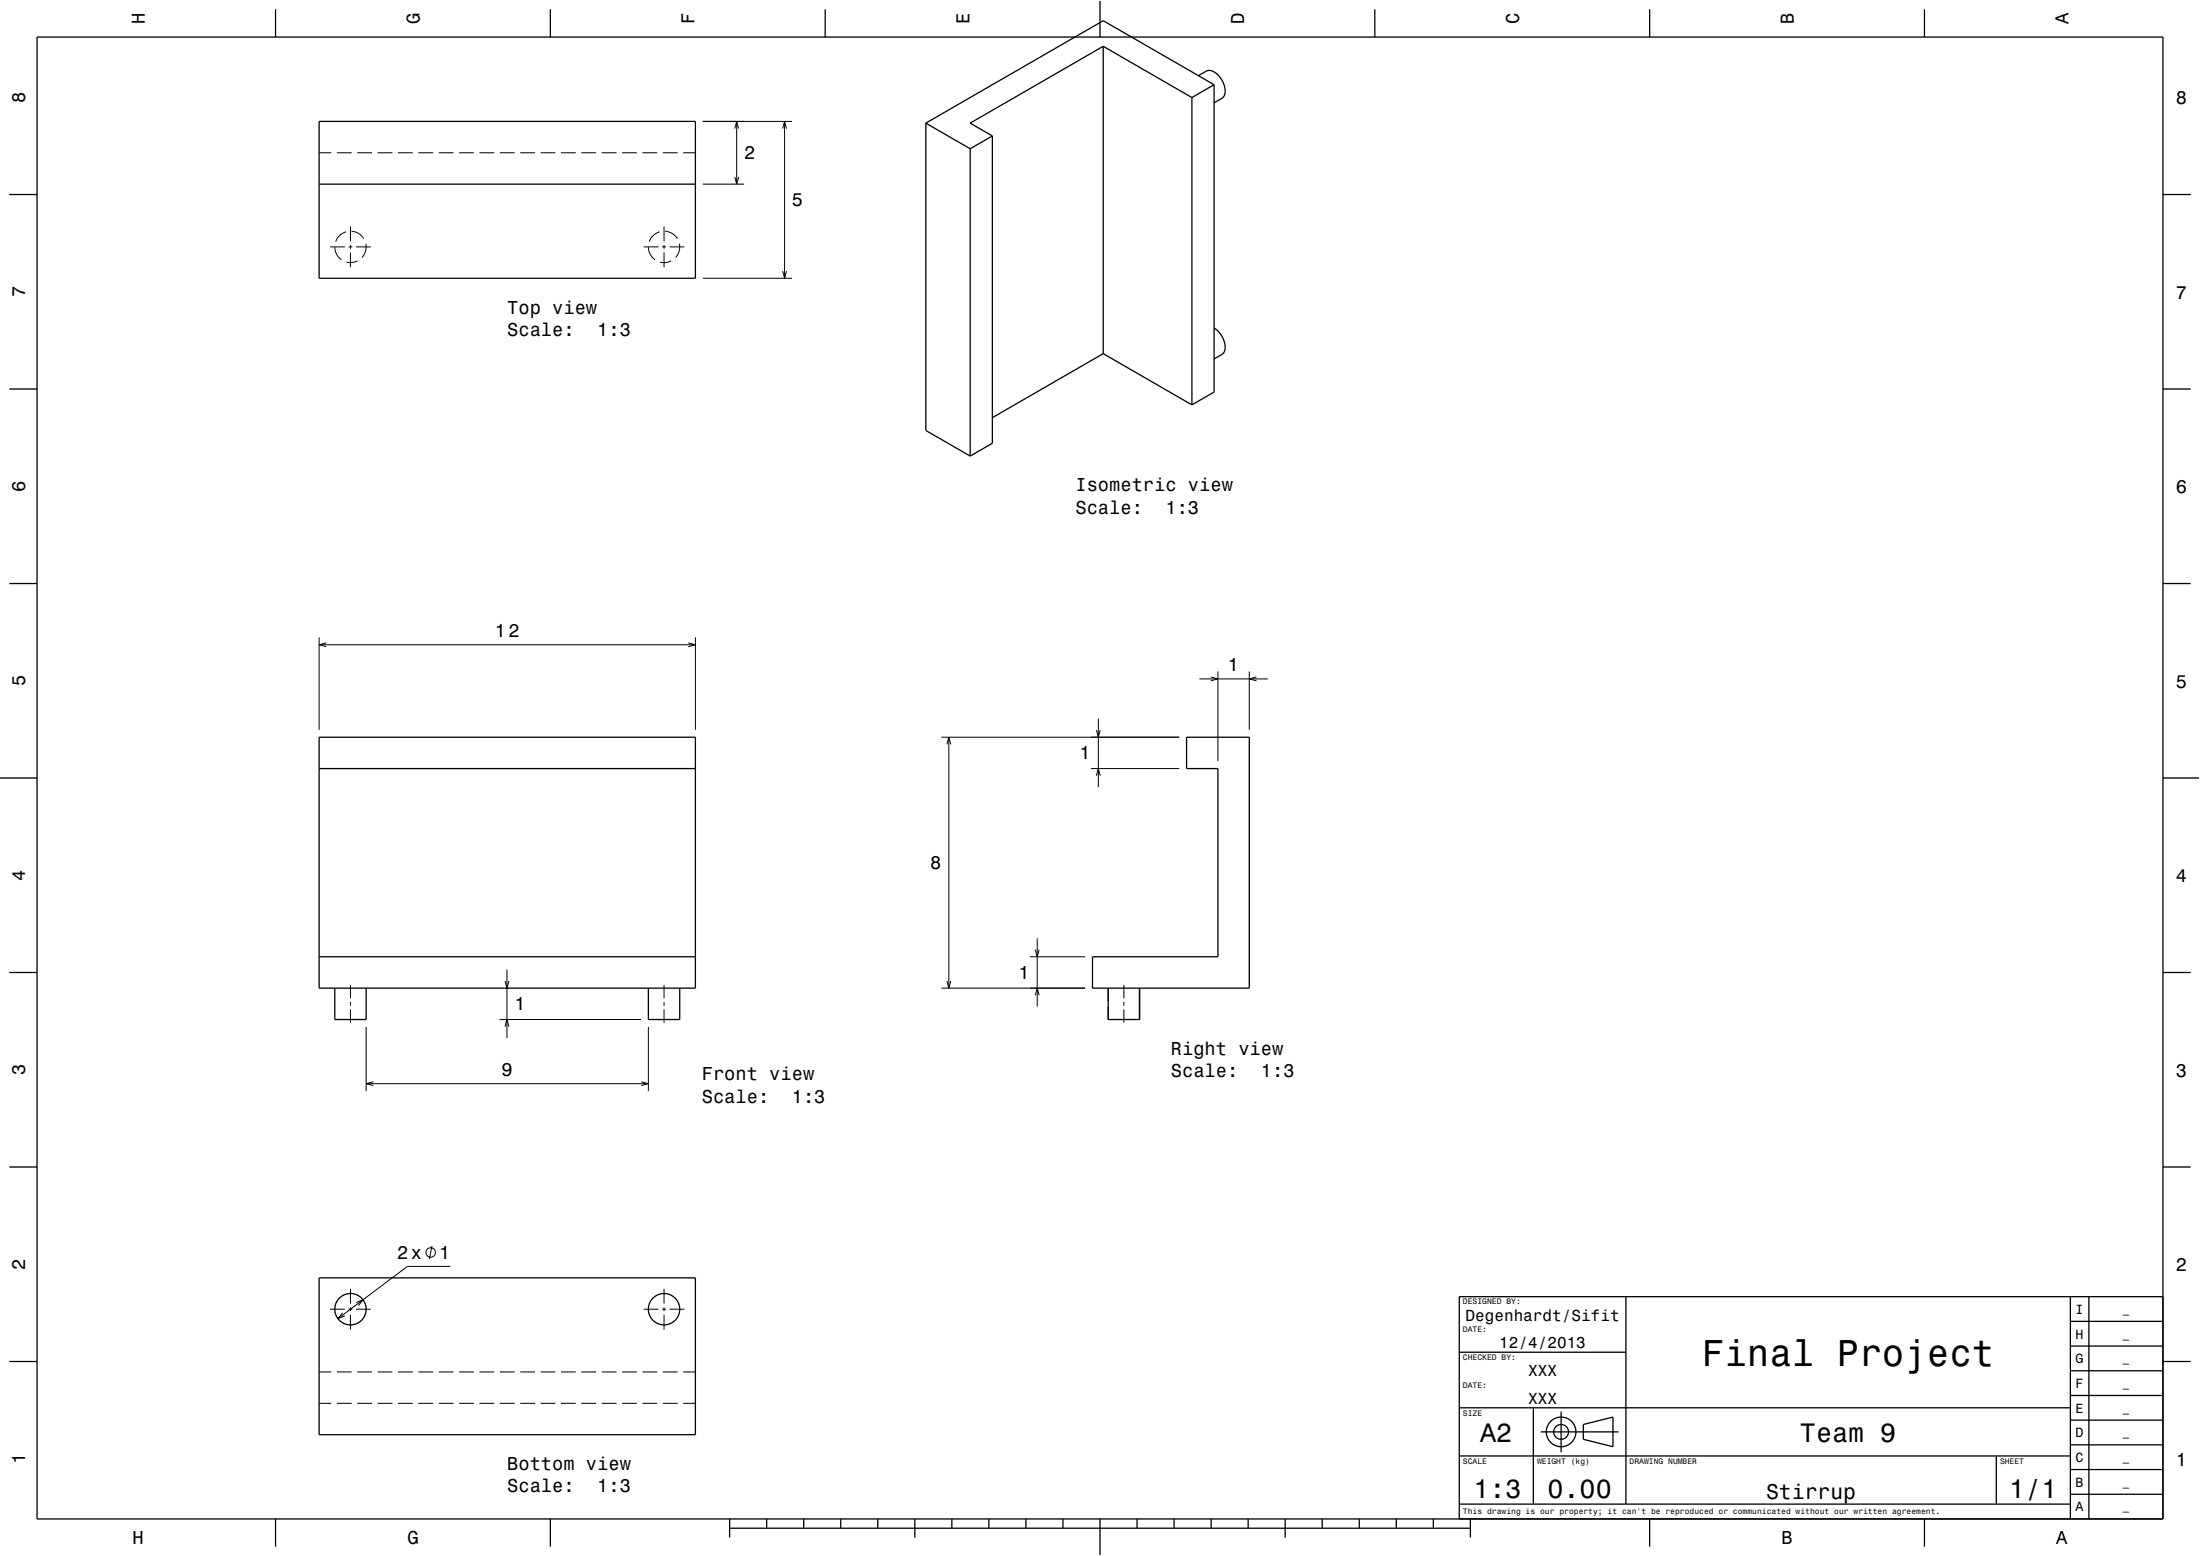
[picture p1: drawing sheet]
<svg xmlns="http://www.w3.org/2000/svg" width="594mm" height="420mm" viewBox="0 0 594 420" stroke-linecap="round" stroke-linejoin="round" font-family="sans-serif">
<g fill="none" stroke="#000" stroke-width=".27">
<path d="M189.8 32.8h24M198.4 34.7l.5-1.9 .5 1.9M198.9 32.8v16.9M211.3 34.7l.5-1.9 .6 1.9M211.8 32.8v42.3M86.2 41.2h3.3M91 41.2h4M96.5 41.2h4M102 41.2h4M107.5 41.2h4M113 41.2h4M118.5 41.2h4"/>
<path d="M124 41.2h4M129.5 41.2h4M135 41.2h4M140.5 41.2h4M146 41.2h4M151.5 41.2h4M157 41.2h4M162.5 41.2h4M168 41.2h4M173.5 41.2h4M179 41.2h4M184.5 41.2h3.3"/>
<path d="M189.8 49.7h11.1M198.4 47.8l.5 1.9 .5-1.9M89.1 66.6h4M90.4 66.7a4.2 4.2 0 0 0 1.8 3.4M93.4 62.6a4.2 4.2 0 0 0-2.8 2.6M94.1 66.6h1M94.6 61.1v4M94.6 66.1v1M94.6 68.1v4M94.9 62.4a4.2 4.2 0 0 1 3.3 2M96.1 66.6h4M96.6 70.4l-1.5 .4-1.6-.1"/>
<path d="M98.8 65.8a4.2 4.2 0 0 1-1.1 3.7M173.8 66.6h4M175.1 66.7a4.2 4.2 0 0 0 1.8 3.4M178.1 62.6a4.2 4.2 0 0 0-2.8 2.6M178.8 66.6h1M179.3 61.1v4M179.3 66.1v1M179.3 68.1v4M179.6 62.4a4.2 4.2 0 0 1 3.3 2M180.8 66.6h4M181.2 70.4l-1.4 .4-1.6-.1M183.4 65.8a4.2 4.2 0 0 1-1 3.7"/>
<path d="M189.8 75.1h24M211.3 73.2l.5 1.9 .6-1.9M86.2 172v25M86.2 174h101.6M88.1 173.5l-1.9 .5 1.9 .6M185.8 173.5l2 .5-2 .6M187.8 172v25M254.2 199h64.2M256.2 199v67.7M296 197.1l.5 1.9 .6-1.9M296.5 194v18.5M323.8 183.3h18.5"/>
<path d="M326.9 182.7l1.9 .6-1.9 .5M328.8 181.3v24.2M337.3 181.3v15.7M339.2 182.7l-1.9 .6 1.9 .5M255.7 200.9l.5-1.9 .5 1.9M294.5 207.5h23.9M296 209.4l.5-1.9 .6 1.9M278 258.3h15M279.5 256.3l.5 2 .6-2M280 253.3v18.4M94.6 265.9v3.6M94.6 270.5v1"/>
<path d="M94.6 272.5v3.5M98.9 277.2v17.3M134.9 275.2h38.2M136.4 264.8l.5 1.9 .5-1.9M136.4 277.1l.5-1.9 .5 1.9M136.9 261.7v18.5M175.1 277.2v17.3M179.3 265.9v3.6M179.3 270.5v1M179.3 272.5v3.5M254.2 266.7h38.8M255.7 264.8l.5 1.9 .5-1.9"/>
<path d="M279.5 268.7l.5-2 .6 2M299.2 266.7v3.5M299.2 271.7v3.5M303.4 265.9v3.6M303.4 270.5v1M303.4 272.5v3.5M98.9 292.5h76.2M100.8 292l-1.9 .5 1.9 .5M173.1 292l2 .5-2 .5M116.6 336.3l-.7 3.5M89.1 353.4h4M92.5 354.4l-1.3 1.5 1.9-.7"/>
<path d="M94.1 353.4h1M94.6 347.9v4M94.6 352.9v1M94.6 354.9v4M96.1 353.4h4M96.2 351.6l1.8-.8-1.2 1.6M121.6 341.8h-11.6l-18.8 14.1M173.8 353.4h4M178.8 353.4h1M179.3 347.9v4M179.3 352.9v1M179.3 354.9v4"/>
<path d="M180.8 353.4h4M86.2 378.8h3.3M86.2 370.3h3.3M91 378.8h4M91 370.3h4M96.5 378.8h4M96.5 370.3h4M102 378.8h4M102 370.3h4M107.5 378.8h4M107.5 370.3h4M113 378.8h4"/>
<path d="M113 370.3h4M118.5 378.8h4M118.5 370.3h4M124 378.8h4M124 370.3h4M129.5 378.8h4M129.5 370.3h4M135 378.8h4M135 370.3h4M140.5 378.8h4M140.5 370.3h4M146 378.8h4"/>
<path d="M146 370.3h4M151.5 378.8h4M151.5 370.3h4M157 378.8h4M157 370.3h4M162.5 378.8h4M162.5 370.3h4M168 378.8h4M168 370.3h4M173.5 378.8h4M173.5 370.3h4M179 378.8h4"/>
<path d="M179 370.3h4M184.5 378.8h3.3M184.5 370.3h3.3"/>
<circle cx="116.3" cy="338.1" r="1.28"/>
</g>
<g fill="none" stroke="#000" stroke-width=".35">
<path d="M10 10h574v400h-574zM74.4 2.5v7.5M148.6 2.5v7.5M222.8 2.5v7.5M297 0v10M297.9 12.5l-36 20.7 6 3.5M297.9 12.5l23.9 13.8M297.9 12.5v83M371.2 2.5v7.5M445.4 2.5v7.5M519.6 2.5v7.5M86.2 32.8h101.6v42.3h-101.6z"/>
<path d="M250 33.2l11.9 7M250 33.2v83l11.9 6.9M267.9 36.7l-6 3.5M267.9 36.7v83l-6 3.4M321.8 26.3v83M323.6 20.4l2.1-1.2a3.6 3.6 0 0 1 4.1 2.3 4 4 0 0 1 .2 5l-2.2 1.3M327.8 22.9v82.9l-6 3.5M327.8 22.9l-29.9-17.3-47.9 27.6M327.8 22.9l-6 3.4M2.5 52.5h7.5M86.2 49.7h101.6M261.9 40.2v82.9"/>
<path d="M584 52.5h7.5M297.9 95.5l-30 17.2M297.9 95.5l23.9 13.8M327.8 88.5a5.8 5.8 0 0 1 2.6 6.7l-.4 .4-2.2 1.3M2.5 105h7.5M584 105h7.5M2.5 157.5h7.5M584 157.5h7.5M86.2 199h101.6v67.7h-101.6zM320.4 199h16.9v67.7h-42.3v-8.4h33.8v-50.8h-8.4zM0 210h10M86.2 207.5h101.6"/>
<path d="M584 210h10M86.2 258.3h101.6M2.5 262.5h7.5M90.4 266.7v8.5h8.5v-8.5M175.1 266.7v8.5h8.4v-8.5M299.2 266.7v8.5h8.5v-8.5M584 262.5h7.5M2.5 315h7.5M584 315h7.5M86.2 344.9h101.6v42.4h-101.6zM439 350v56M559 356.7h25"/>
<path d="M559 350v60M564 350v60M584 350h-190v60M2.5 367.5h7.5M394 365h45M559 376.7h25M559 370h25M559 363.3h25M584 367.5h7.5M394 393h165M394 380h165M414 380v26"/>
<path d="M416 386.5h21M421.5 381v11M427.5 384.5l8-2v8l-8-2zM539 393v13M559 396.7h25M559 390h25M559 383.3h25M74.4 410v7.5M148.6 410v7.5M197 412.5h200M197 410v5M207 410v2.5"/>
<path d="M217 410v2.5M227 410v2.5M237 410v2.5M247 410v5M257 410v2.5M267 410v2.5M277 410v2.5M287 410v2.5M297 410v10M307 410v2.5M317 410v2.5M327 410v2.5"/>
<path d="M337 410v2.5M347 410v5M357 410v2.5M367 410v2.5M377 410v2.5M387 410v2.5M394 406h165M397 410v5M445.4 410v7.5M519.6 410v7.5M559 403.3h25"/>
<circle cx="94.6" cy="353.4" r="4.2"/>
<circle cx="179.3" cy="353.4" r="4.2"/>
<circle cx="421.5" cy="386.5" r="2"/>
<circle cx="421.5" cy="386.5" r="4"/>
</g>
<path d="M0 0h594v420h-594" fill="none" stroke="#fff" stroke-width=".27"/>
<text font-size="10.1" x="459.5" y="368.7">Final Project</text>
<g font-size="7.2">
<text x="399.7" y="389.3">A2</text>
<text x="486" y="389.1">Team 9</text>
<text x="397.8" y="404.3">1:3</text>
<text x="417.8" y="404.3">0.00</text>
<text x="542.5" y="404.3">1/1</text>
</g>
<text font-size="5.8" x="476.9" y="404.6">Stirrup</text>
<g font-size="5">
<text x="39.1" y="6.5" transform="rotate(-90 39.1 6.5)">H</text>
<text x="113.3" y="6.5" transform="rotate(-90 113.3 6.5)">G</text>
<text x="187.5" y="6.5" transform="rotate(-90 187.5 6.5)">F</text>
<text x="261.7" y="6.5" transform="rotate(-90 261.7 6.5)">E</text>
<text x="335.9" y="6.5" transform="rotate(-90 335.9 6.5)">D</text>
<text x="410.1" y="6.5" transform="rotate(-90 410.1 6.5)">C</text>
<text x="484.3" y="6.5" transform="rotate(-90 484.3 6.5)">B</text>
<text x="558.5" y="6.5" transform="rotate(-90 558.5 6.5)">A</text>
<text x="6.8" y="27.8" transform="rotate(-90 6.8 27.8)">8</text>
<text x="587.5" y="28.1">8</text>
<text x="200.9" y="43">2</text>
<text x="213.8" y="55.7">5</text>
<text x="6.8" y="80.3" transform="rotate(-90 6.8 80.3)">7</text>
<text x="587.5" y="80.6">7</text>
<text x="137" y="84.6">Top view</text>
<text x="137" y="90.7">Scale:</text>
<text x="161.2" y="90.7">1:3</text>
<text x="6.8" y="132.8" transform="rotate(-90 6.8 132.8)">6</text>
<text x="290.4" y="132.6">Isometric view</text>
<text x="587.5" y="133.1">6</text>
<text x="290.4" y="138.7">Scale:</text>
<text x="314.7" y="138.7">1:3</text>
<text x="133.6" y="172">12</text>
<text x="6.8" y="185.3" transform="rotate(-90 6.8 185.3)">5</text>
<text x="331.6" y="181.3">1</text>
<text x="587.5" y="185.6">5</text>
<text x="291.5" y="205">1</text>
<text x="6.8" y="237.8" transform="rotate(-90 6.8 237.8)">4</text>
<text x="251.2" y="234.6">8</text>
<text x="587.5" y="238.1">4</text>
<text x="275" y="264.2">1</text>
<text x="138.9" y="272.7">1</text>
<text x="316.1" y="284.7">Right view</text>
<text x="6.8" y="290.3" transform="rotate(-90 6.8 290.3)">3</text>
<text x="135.4" y="290.5">9</text>
<text x="189.5" y="291.6">Front view</text>
<text x="316.1" y="290.8">Scale:</text>
<text x="340.4" y="290.8">1:3</text>
<text x="587.5" y="290.6">3</text>
<text x="189.5" y="297.6">Scale:</text>
<text x="213.8" y="297.6">1:3</text>
<text x="107.2" y="339.8">2x</text>
<text x="118.6" y="339.8">1</text>
<text x="6.8" y="342.8" transform="rotate(-90 6.8 342.8)">2</text>
<text x="587.5" y="343.1">2</text>
<text x="6.8" y="395.3" transform="rotate(-90 6.8 395.3)">1</text>
<text x="587.5" y="395.6">1</text>
<text x="137" y="396.8">Bottom view</text>
<text x="137" y="402.8">Scale:</text>
<text x="161.2" y="402.8">1:3</text>
<text x="35.8" y="416.8">H</text>
<text x="110" y="416.8">G</text>
<text x="481" y="416.8">B</text>
<text x="555.2" y="416.8">A</text>
</g>
<g font-size="4.3">
<text x="395.7" y="356.5">Degenhardt/Sifit</text>
<text x="404.8" y="364">12/4/2013</text>
<text x="412.6" y="371.5">XXX</text>
<text x="412.6" y="379">XXX</text>
</g>
<g font-size="3.6">
<text x="560.4" y="354.6">I</text>
<text x="560.4" y="361.3">H</text>
<text x="560.4" y="368">G</text>
<text x="560.4" y="374.6">F</text>
<text x="560.4" y="381.3">E</text>
<text x="560.4" y="388">D</text>
<text x="560.4" y="394.6">C</text>
<text x="560.4" y="401.3">B</text>
<text x="560.4" y="408">A</text>
</g>
<g font-size="2.9">
<text x="573.1" y="354.4">_</text>
<text x="573.1" y="361.1">_</text>
<text x="573.1" y="367.7">_</text>
<text x="573.1" y="374.4">_</text>
<text x="573.1" y="381">_</text>
<text x="573.1" y="387.7">_</text>
<text x="573.1" y="394.4">_</text>
<text x="573.1" y="401.1">_</text>
<text x="573.1" y="407.7">_</text>
</g>
<g font-size="2.2">
<text x="395" y="352.1">DESIGNED BY:</text>
<text x="395" y="359.6">DATE:</text>
<text x="395" y="367.1">CHECKED BY:</text>
<text x="395" y="374.6">DATE:</text>
<text x="395" y="382.1">SIZE</text>
<text x="395" y="395.1">SCALE</text>
<text x="415" y="395.1">WEIGHT (kg)</text>
<text x="440" y="395.1">DRAWING NUMBER</text>
<text x="540" y="395.1">SHEET</text>
<text x="395" y="408.8">This drawing is our property; it can't be reproduced or communicated without our written agreement.</text>
</g>
</svg>
